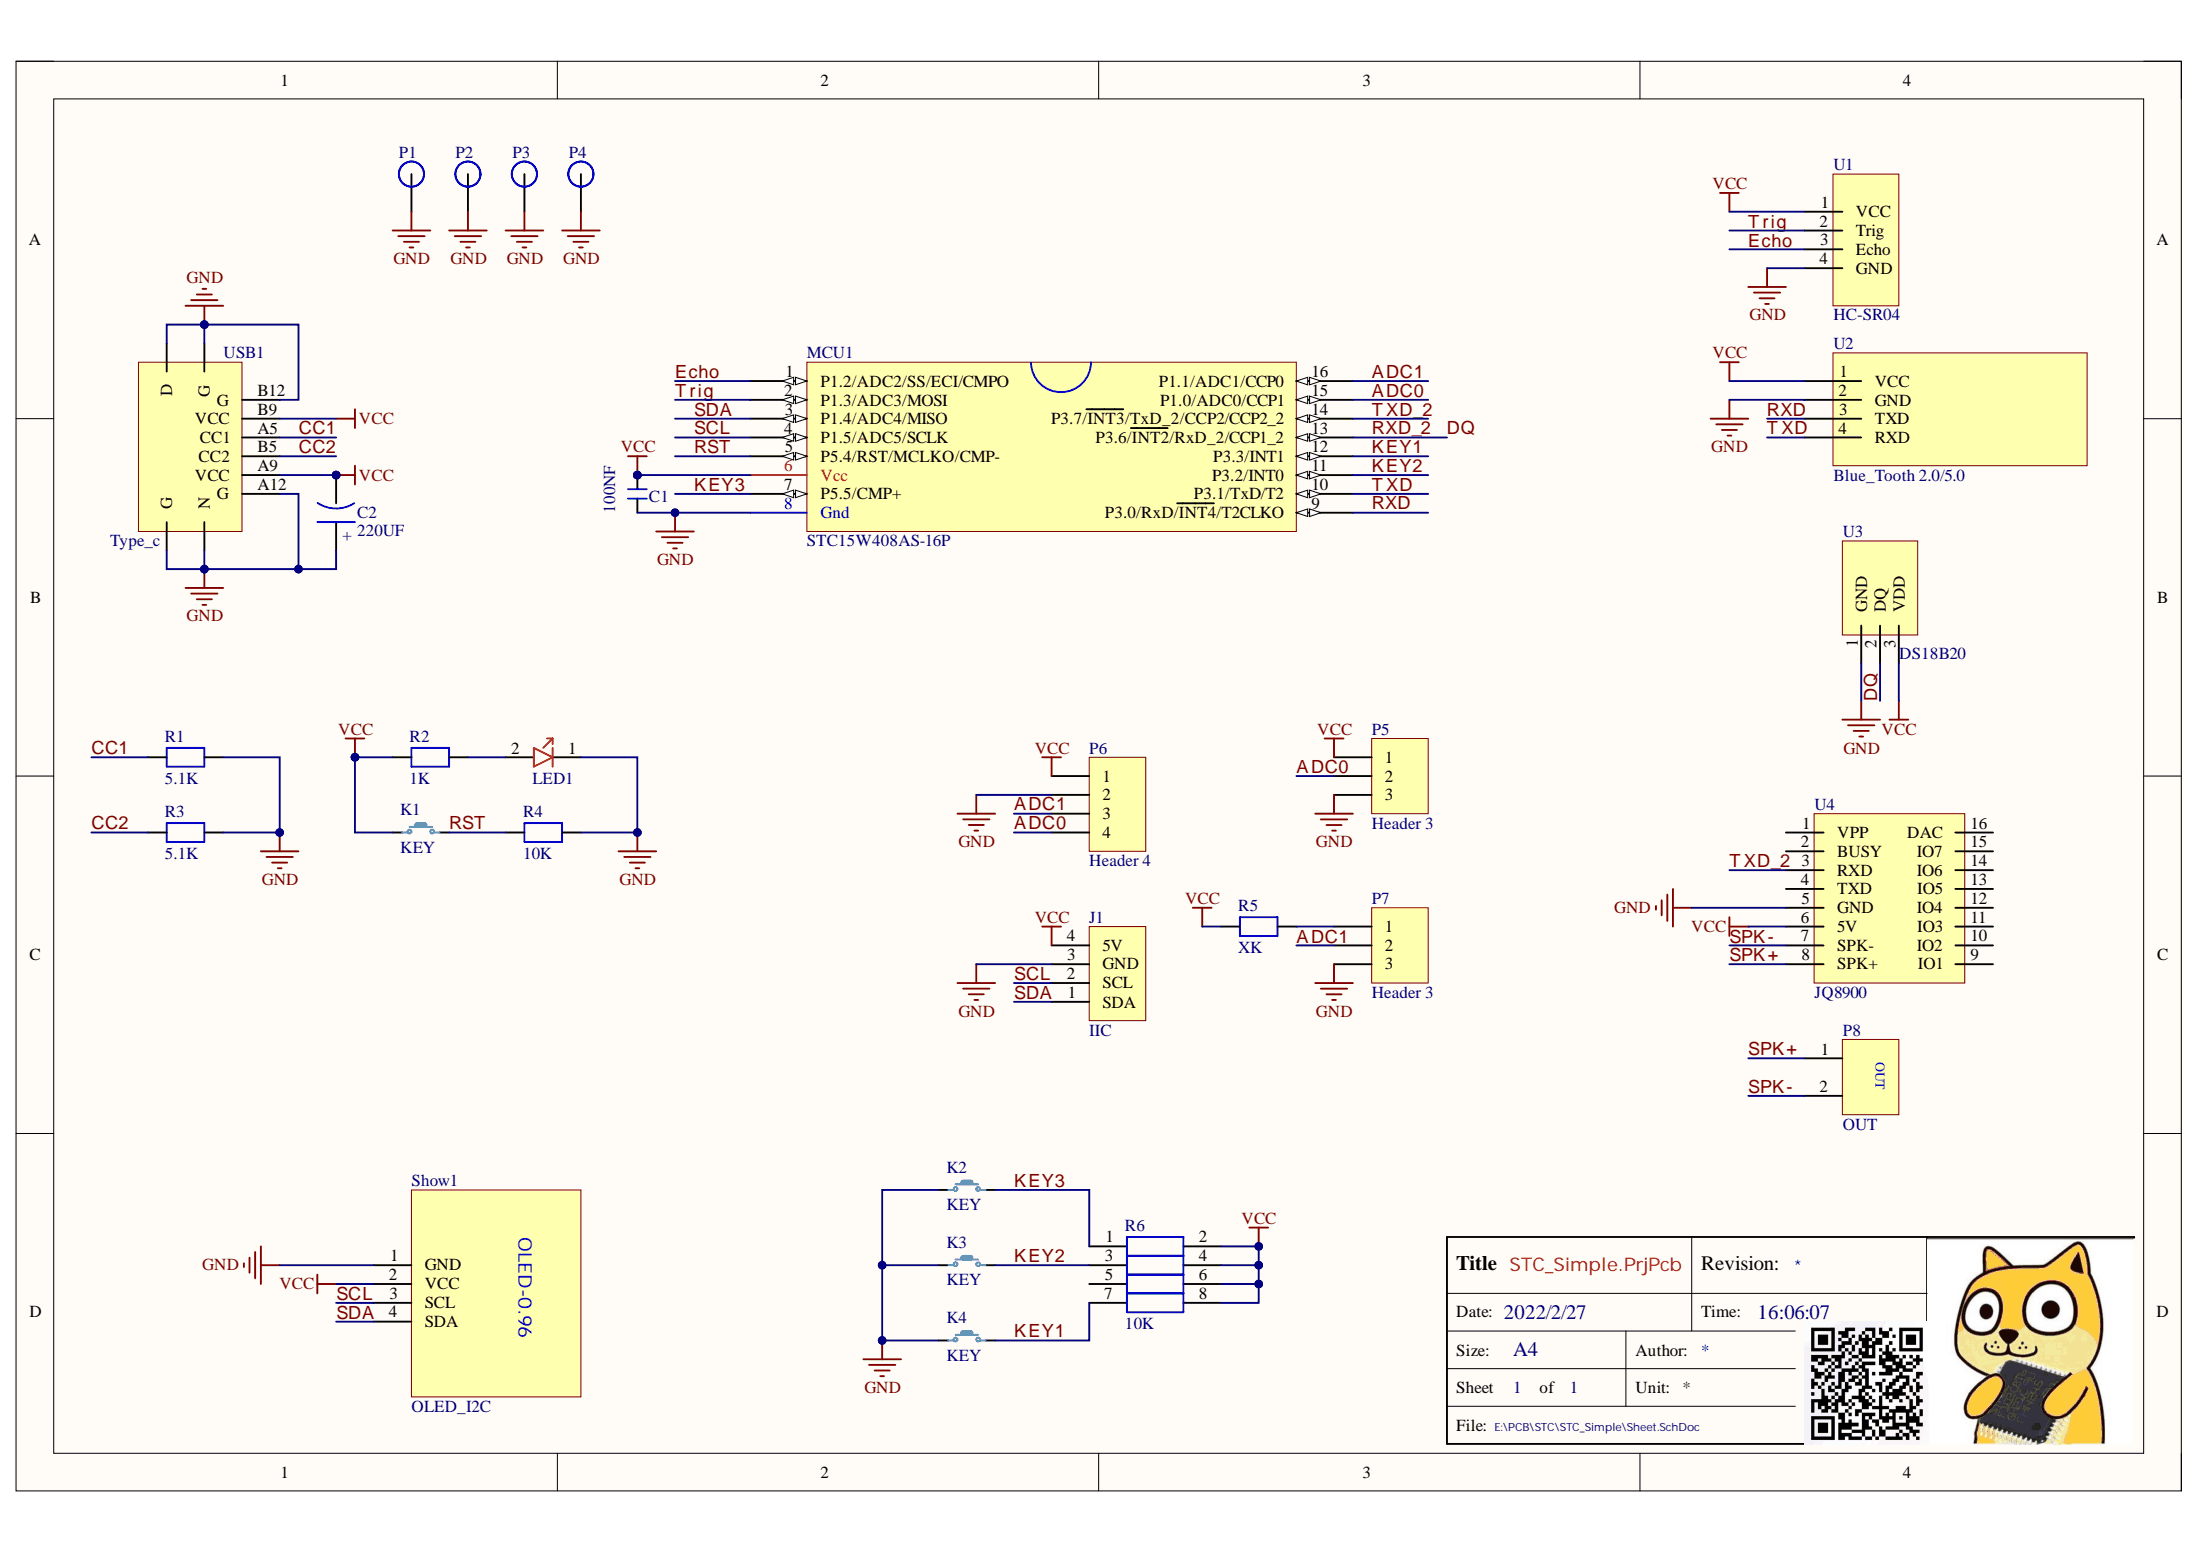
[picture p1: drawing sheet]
# Altium project STC_Simple.PrjPcb
1 sheet, 29 parts. Net scope: global (net labels, ports and power ports of the same name join across sheets).
Board file: PCB.PcbDoc

## Sheet Sheet.SchDoc
size A4; SheetNumber: 1; SheetTotal: 1

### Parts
C1  100NF  [CAP_0603]
C2  220UF  [CAP_PR_2.5_6.3_RA]
J1  IIC  [IIC-XH2.54-4PIN]
K1  KEY  [KEY_SMD]
K2  KEY  [SW_PB_3X6]
K3  KEY  [SW_PB_3X6]
K4  KEY  [SW_PB_3X6]
LED1  LED_R/G/B/Y  [LED_0603_R]  (value not drawn)
MCU1  STC15W408AS-16P  [SOIC_16]
P1  铜柱6m  [M3x6_L-Type]  (value not drawn)
P2  铜柱6m  [M3x6_L-Type]  (value not drawn)
P3  铜柱6m  [M3x6_L-Type]  (value not drawn)
P4  铜柱6m  [M3x6_L-Type]  (value not drawn)
P5  Header 3  [Header 2.54X3]
P6  Header 4  [Header F 2.54X4]
P7  Header 3  [Header 2.54X3]
P8  OUT  [XH2.54-WI-2P]
R1  5.1K  [RESC_0603_2]
R2  1K  [RESC_0603_2]
R3  5.1K  [RESC_0603_2]
R4  10K  [RESC_0603_2]
R5  XK  [RESC_0603_2]
R6  10K  [RESC_0603_4]
Show1  OLED_I2C  [OLED_I2C]
U1  HC-SR04  [Ultrasonic]
U2  Blue_Tooth 2.0/5.0  [uart-Haerd]
U3  DS18B20  [TO_92B]
U4  JQ8900  [SpkMo]
USB1  Type_c  [USB-Type-c_6P]

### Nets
GND: C1.1 C2.1 J1.3(GND) K2.2 K3.2 K4.2 LED1.1(-) MCU1.8(Gnd) P1.1(IO) P2.1(IO) P3.1(IO) P4.1(IO) P5.3 P6.2 P7.3 R1.2 R3.2 R4.2 Show1.1(GND) U1.4(GND) U2.2(GND) U3.1(GND) U4.5(GND) USB1.A(G) USB1.A12(G) USB1.B(N) USB1.B12(G) USB1.C(D) USB1.D(G)
VCC: C1.2 C2.2 J1.4(5V) K1.2 MCU1.6(Vcc) P5.1 P6.1 R2.1 R5.1 R6.2 R6.4 R6.6 R6.8 Show1.2(VCC) U1.1(VCC) U2.1(VCC) U3.3(VDD) U4.6(5V) USB1.A9(VCC) USB1.B9(VCC)
ADC0: MCU1.15(P1.0/ADC0/CCP1) P5.2 P6.4
ADC1: MCU1.16(P1.1/ADC1/CCP0) P6.3 P7.2
CC1: R1.1 USB1.A5(CC1)
CC2: R3.1 USB1.B5(CC2)
DQ: MCU1.13(P3.6/~{INT2}/RxD_2/CCP1_2) U3.2(DQ)  [also labelled RXD_2]
Echo: MCU1.1(P1.2/ADC2/SS/ECI/CMPO) U1.3(Echo)
KEY1: K4.1 MCU1.12(P3.3/INT1) R6.7
KEY2: K3.1 MCU1.11(P3.2/INT0) R6.3
KEY3: K2.1 MCU1.7(P5.5/CMP+) R6.1
RST: K1.1 MCU1.5(P5.4/RST/MCLKO/CMP-) R4.1
RXD: MCU1.9(P3.0/RxD/~{INT4}/T2CLKO) U2.3(TXD)
SCL: J1.2(SCL) MCU1.4(P1.5/ADC5/SCLK) Show1.3(SCL)
SDA: J1.1(SDA) MCU1.3(P1.4/ADC4/MISO) Show1.4(SDA)
SPK+: P8.1 U4.8(SPK+)
SPK-: P8.2 U4.7(SPK-)
Trig: MCU1.2(P1.3/ADC3/MOSI) U1.2(Trig)
TXD: MCU1.10(P3.1/TxD/T2) U2.4(RXD)
TXD_2: MCU1.14(P3.7/~{INT3}/TxD_2/CCP2/CCP2_2) U4.3(RXD)
NetLED1_2: LED1.2(+) R2.2
NetP7_1: P7.1 R5.2

Not connected (* = marked no-connect by the designer): R6 5; U4 1(VPP) 2(BUSY) 4(TXD) 9(IO1) 10(IO2) 11(IO3) 12(IO4) 13(IO5) 14(IO6) 15(IO7) 16(DAC)
